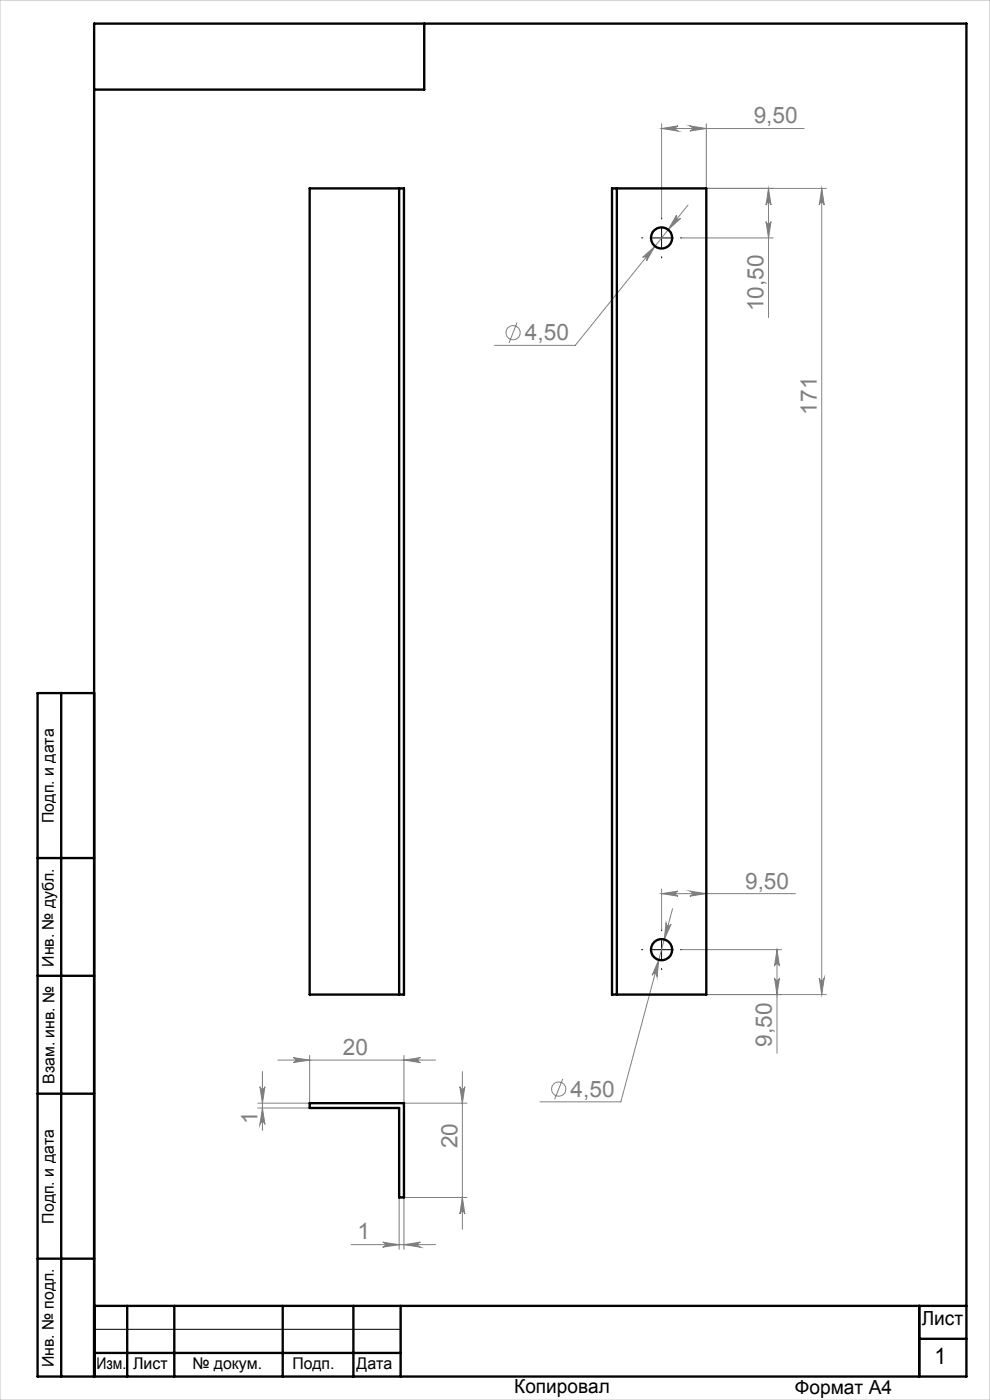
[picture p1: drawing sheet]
<svg xmlns="http://www.w3.org/2000/svg" width="210mm" height="297mm" viewBox="0 0 210 297" stroke-linecap="round" stroke-linejoin="round" font-family="sans-serif">
<g fill="none" stroke="#808080" stroke-width=".21">
<path d="M140.3 26.2v20M140.3 27.3h30.3M140.3 27.3l3.5-.6a.55 .55 0 0 0-.5 .5 .55 .55 0 0 0 .5 .6zM146.3 26.7l3.5 .6-3.5 .5a.55 .55 0 0 0 .5-.6 .55 .55 0 0 0-.5-.5zM149.8 26.2v13.8M149.9 40h25.4M163 40v27.4M163 40l.5 3.5a.53 .53 0 0 0-.5-.5 .53 .53 0 0 0-.5 .5zM174.3 40v171M174.3 40l.5 3.5a.53 .53 0 0 0-.5-.5 .53 .53 0 0 0-.5 .5zM136.3 54.6l2.6-2.4-1.7 3.1a.55 .55 0 0 0-.1-.7 .55 .55 0 0 0-.8 0zM143.5 45.6a.55 .55 0 0 0 .1 .8 .55 .55 0 0 0 .8 0l-2.7 2.3z"/>
<path d="M144.6 50.5h19.4M145.9 43.5l-23.9 29.8h-17.1M162.5 47a.53 .53 0 0 0 .5 .5 .53 .53 0 0 0 .5-.5l-.5 3.5zM109.7 68.4l-1.7 4.3M140.3 189.6l3.5-.5a.53 .53 0 0 0-.5 .5 .53 .53 0 0 0 .5 .5zM140.3 188.6v8.6M140.3 189.6h28.4M141.3 195.8a.55 .55 0 0 0 .4 .6 .55 .55 0 0 0 .6-.3l-1.4 3.2zM142.7 192.8l-11 40.9h-17.2M146.3 189.1l3.5 .5-3.5 .5a.53 .53 0 0 0 .5-.5 .53 .53 0 0 0-.5-.5zM139.7 203.7l-.3 3.5a.55 .55 0 0 0-.4-.6 .55 .55 0 0 0-.7 .3zM144.6 201.5h21.2"/>
<path d="M149.9 211h25.4M164.3 207.5a.53 .53 0 0 0 .5 .5 .53 .53 0 0 0 .5-.5l-.5 3.5zM164.8 201.5v21.9M164.8 201.5l.5 3.5a.53 .53 0 0 0-.5-.5 .53 .53 0 0 0-.5 .5zM173.8 207.5a.53 .53 0 0 0 .5 .5 .53 .53 0 0 0 .5-.5l-.5 3.5zM54.7 234h11M54.7 235.1h11M55.1 230.5a.53 .53 0 0 0 .6 .5 .53 .53 0 0 0 .5-.5l-.5 3.5zM55.7 227.3v12.5M55.7 235.1l.5 3.4a.53 .53 0 0 0-.5-.5 .53 .53 0 0 0-.6 .5zM58.9 224.9h33.5M62.2 224.4l3.5 .5-3.5 .5a.53 .53 0 0 0 .5-.5 .53 .53 0 0 0-.5-.5z"/>
<path d="M65.7 223.9v10.1M85.7 223.9v10.1h13.4M85.7 224.9l3.5-.5a.53 .53 0 0 0-.6 .5 .53 .53 0 0 0 .6 .5zM97.5 230.5a.53 .53 0 0 0 .6 .5 .53 .53 0 0 0 .5-.5l-.5 3.5zM98.1 227.3v33.5M119.4 228.9l-1.7 4.3M84.7 254.1v10.9M85.7 254.1v10.9M85.7 254h13.4M98.1 254l.5 3.6a.53 .53 0 0 0-.5-.6 .53 .53 0 0 0-.6 .6zM74.5 264.1h17.9M81.2 263.5l3.5 .6-3.5 .5a.53 .53 0 0 0 .5-.5 .53 .53 0 0 0-.5-.6z"/>
<path d="M85.7 264.1l3.5-.6a.53 .53 0 0 0-.6 .6 .53 .53 0 0 0 .6 .5z"/>
<circle cx="108.8" cy="70.6" r="1.51"/>
<circle cx="118.5" cy="231" r="1.51"/>
</g>
<path d="M136.4 50.5h-.3M140.4 46.5v-.3M140.4 54.5v.2M144.4 50.5h.2M140.4 197.5v-.3M136.4 201.5h-.3M140.4 205.5v.2M144.4 201.5h.2" fill="none" stroke="#000" stroke-width=".21" stroke-dasharray="15.2 1.3 1.3 1.3"/>
<path d="M138.3 50.5h4M140.3 48.5v4M140.3 199.5v4M138.3 201.5h4M20 282h65" fill="none" stroke="#000" stroke-width=".21"/>
<g fill="none" stroke="#000" stroke-width=".5">
<path d="M90 5v14h-70M13 147v145M20 147h-12v145h197v-287h-185v287M8 182h12M8 207h12M8 232h12M8 267h12M20 277h185M27 277v15M37 277v15M60 277v15M75 277v15"/>
<path d="M85 277v15M195 277v15M20 287h65M195 284h10"/>
</g>
<path d="M0 0h210v297h-210z" fill="none" stroke="#c0c0c0" stroke-width=".21"/>
<g fill="#808080">
<path d="M146.3 189.1l3.5 .5-3.5 .5a.53 .53 0 0 0 .5-.5 .53 .53 0 0 0-.5-.5zM140.3 189.6l3.5-.5a.53 .53 0 0 0-.5 .5 .53 .53 0 0 0 .5 .5z"/>
<path d="M140.3 27.3l3.5-.6a.55 .55 0 0 0-.5 .5 .55 .55 0 0 0 .5 .6zM146.3 26.7l3.5 .6-3.5 .5a.55 .55 0 0 0 .5-.6 .55 .55 0 0 0-.5-.5zM141.3 195.8l-.4 3.5 1.4-3.2a.55 .55 0 0 1-.6 .3 .55 .55 0 0 1-.4-.6zM139.7 203.7l-1.4 3.2a.55 .55 0 0 1 .7-.4 .55 .55 0 0 1 .4 .7zM143.5 45.6l-1.8 3.1 2.7-2.3a.55 .55 0 0 1-.8 0 .55 .55 0 0 1-.1-.8zM136.3 54.6a.55 .55 0 0 1 .8 0 .55 .55 0 0 1 .1 .7l1.7-3.1zM81.2 263.5l3.5 .6-3.5 .5a.53 .53 0 0 0 .5-.5 .53 .53 0 0 0-.5-.6zM85.7 264.1l3.5-.6a.53 .53 0 0 0-.6 .6 .53 .53 0 0 0 .6 .5z"/>
<path d="M85.7 224.9l3.5-.5a.53 .53 0 0 0-.6 .5 .53 .53 0 0 0 .6 .5zM62.2 224.4l3.5 .5-3.5 .5a.53 .53 0 0 0 .5-.5 .53 .53 0 0 0-.5-.5z"/>
<path d="M162.5 47a.53 .53 0 0 0 .5 .5 .53 .53 0 0 0 .5-.5l-.5 3.5zM163 40l.5 3.5a.53 .53 0 0 0-.5-.5 .53 .53 0 0 0-.5 .5zM164.3 207.5a.53 .53 0 0 0 .5 .5 .53 .53 0 0 0 .5-.5l-.5 3.5zM164.8 201.5l.5 3.5a.53 .53 0 0 0-.5-.5 .53 .53 0 0 0-.5 .5zM98.1 254l.5 3.6a.53 .53 0 0 0-.5-.6 .53 .53 0 0 0-.6 .6zM97.5 230.5a.53 .53 0 0 0 .6 .5 .53 .53 0 0 0 .5-.5l-.5 3.5z"/>
<path d="M174.3 40l.5 3.5a.53 .53 0 0 0-.5-.5 .53 .53 0 0 0-.5 .5zM173.8 207.5a.53 .53 0 0 0 .5 .5 .53 .53 0 0 0 .5-.5l-.5 3.5zM55.1 230.5a.53 .53 0 0 0 .6 .5 .53 .53 0 0 0 .5-.5l-.5 3.5zM55.7 235.1l.5 3.4a.53 .53 0 0 0-.5-.5 .53 .53 0 0 0-.6 .5z"/>
</g>
<g fill="none" stroke="#000" stroke-width=".5">
<path d="M65.7 40h20v171h-20zM84.7 40v171M129.8 40h20v171h-20zM130.8 40v171M65.7 234h20v20h-1v-18.9h-19z"/>
<circle cx="140.3" cy="50.5" r="2.25"/>
<circle cx="140.3" cy="201.5" r="2.25"/>
</g>
<g font-size="4.8" fill="#808080">
<text x="159.9" y="26.2">9,50</text>
<text x="162" y="66" transform="rotate(-90 162 66)">10,50</text>
<text x="111.3" y="72.2">4,50</text>
<text x="173.2" y="87.9" transform="rotate(-90 173.2 87.9)">171</text>
<text x="158" y="188.5">9,50</text>
<text x="72.8" y="223.8">20</text>
<text x="163.8" y="222.1" transform="rotate(-90 163.8 222.1)">9,50</text>
<text x="121" y="232.6">4,50</text>
<text x="54.6" y="238.4" transform="rotate(-90 54.6 238.4)">1</text>
<text x="97" y="243.6" transform="rotate(-90 97 243.6)">20</text>
<text x="75.8" y="262.9">1</text>
</g>
<text font-size="4.8" x="198.2" y="289.5">1</text>
<g font-size="4.1">
<text x="195.5" y="281.2">Лист</text>
<text x="109.1" y="295.6">Копировал</text>
<text x="168.6" y="295.7">Формат А4</text>
</g>
<g font-size="3.4">
<text x="11.4" y="174.6" transform="rotate(-90 11.4 174.6)">Подп. и дата</text>
<text x="11.4" y="205.1" transform="rotate(-90 11.4 205.1)">Инв. № дубл.</text>
<text x="11.6" y="229.9" transform="rotate(-90 11.6 229.9)">Взам. инв. №</text>
<text x="11.4" y="259.6" transform="rotate(-90 11.4 259.6)">Подп. и дата</text>
<text x="11.4" y="290" transform="rotate(-90 11.4 290)">Инв. № подл.</text>
<text x="20.4" y="290.4">Изм.</text>
<text x="28.2" y="290.4">Лист</text>
<text x="40.8" y="290.4">№ докум.</text>
<text x="62" y="290.4">Подп.</text>
<text x="75.6" y="290.4">Дата</text>
</g>
</svg>
